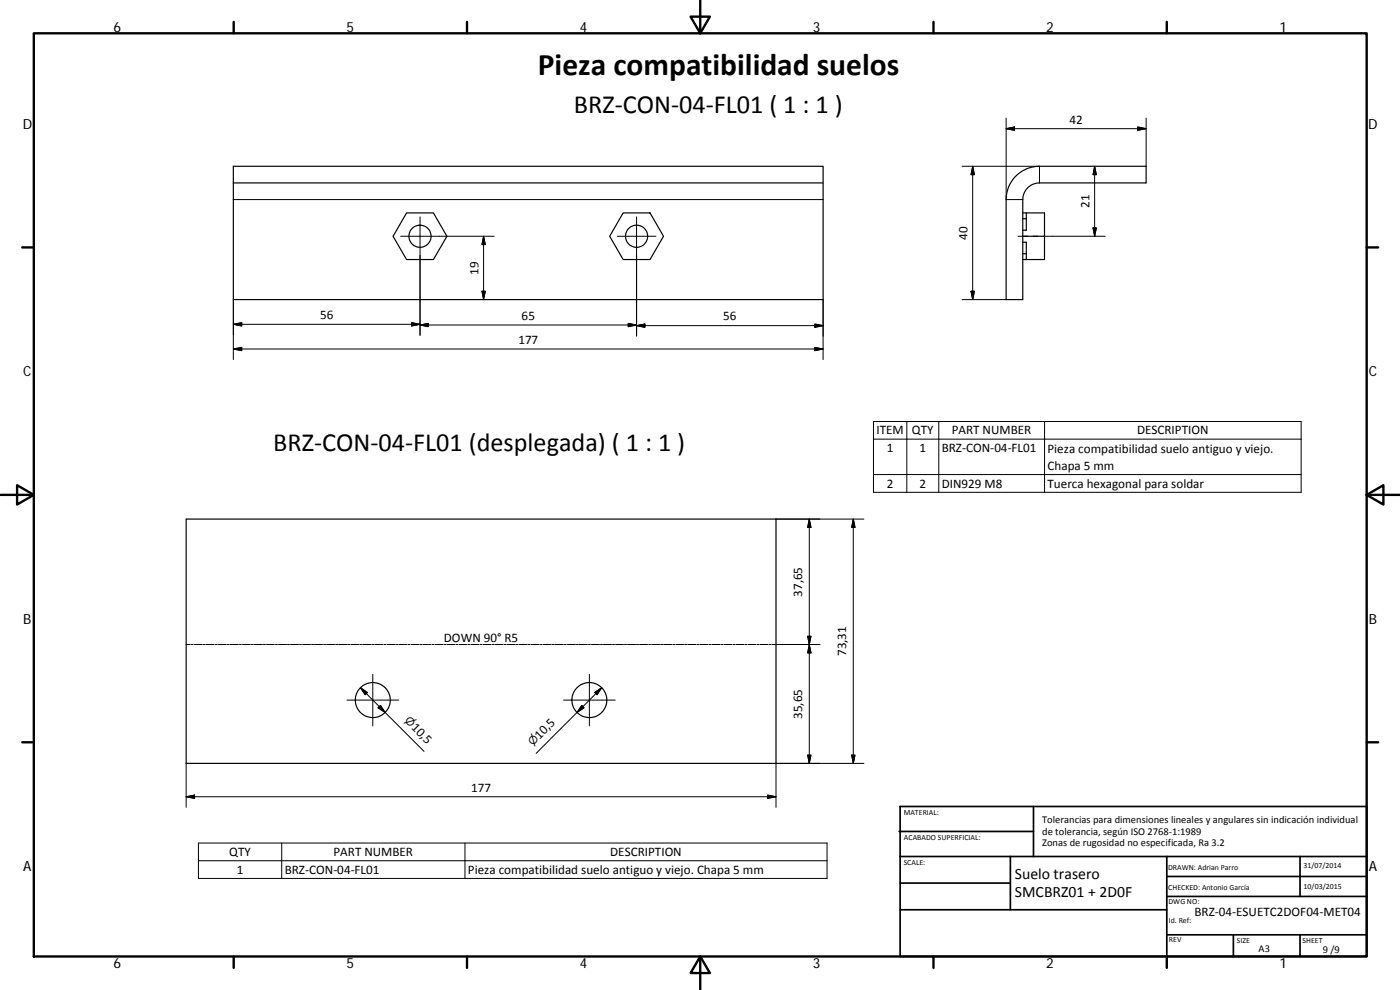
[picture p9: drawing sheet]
<svg xmlns="http://www.w3.org/2000/svg" width="420mm" height="297mm" viewBox="0 0 420 297" stroke-linecap="round" stroke-linejoin="round" font-family="sans-serif">
<g fill="none" stroke="#000" stroke-width=".36">
<path d="M70 49.9h177v40h-177zM70 54.9h177M305.1 52.6a9.9 9.9 0 0 1 6.9-2.7h32v5h-32a5 5 0 0 0-5.1 5v30h-4.9v-30a9.9 9.9 0 0 1 3.1-7.3zM122 63.9h8.1l4 7-4 7h-8.1l-4-7zM187 63.9h8.1l4 7-4 7h-8.1l-4-7zM306.9 70.9h6.6M306.9 63.9h6.6v14h-6.6M306.9 72.7h1.1v5.2M306.9 65.6h1.1M306.9 76.1h1.1M308 63.9v5.2h-1.1M55.9 155.7h177v73.3h-177z"/>
<circle cx="126" cy="70.9" r="3.3"/>
<circle cx="191" cy="70.9" r="3.3"/>
<circle cx="111.9" cy="210.1" r="5.3"/>
<circle cx="176.9" cy="210.1" r="5.3"/>
</g>
<g fill="none" stroke="#000" stroke-width=".3">
<path d="M302 38.6l2.5-.5v1zM302 38.6h42M302 35.4v24.5h4.9M341.4 38.1l2.6 .5-2.6 .5zM344 35.4v14.5M70 59.9h177M288.7 49.9h23.3v5M291.9 49.9v40M291.9 49.9l.5 2.5h-1zM328.5 49.9v21M328.5 49.9l.5 2.5h-1zM120.2 70.9h28.1"/>
<path d="M126.1 65.1v35.6M145.1 70.9v19M145.1 70.9l.5 2.5h-1zM185.2 70.9h11.7M191 65.1v35.8M305.5 70.9h3M310 70.9h1.5M313 70.9h18.7M328 68.4h1l-.5 2.5zM70 97.3l2.5-.5v1zM70 97.3h56.1M70 89.9v18"/>
<path d="M123.5 96.8l2.6 .5-2.6 .5zM126.1 97.5l2.4-.5v1zM126.1 97.5h64.9M144.6 87.4h1l-.5 2.5zM188.5 97l2.5 .5-2.5 .5zM191 97.7l2.5-.5v1zM191 97.7h56M244.5 97.2l2.5 .5-2.5 .5zM247 89.9v18M288.7 89.9h13.3M291.4 87.4h1l-.5 2.5zM70 104.7l2.5-.5v1z"/>
<path d="M70 104.7h177M244.5 104.2l2.5 .5-2.5 .5zM262.1 126.5h128.4v21.2h-128.4zM262.1 131.8h128.4M272.1 126.5v21.2M281.7 126.5v21.2M313.5 126.5v21.2M232.9 155.7h26.4M242.9 155.7v73.3M242.9 155.7l.5 2.5h-1zM256.1 155.7v73.3M256.1 155.7l.5 2.5h-1z"/>
<path d="M262.1 142.4h128.4M55.9 193.4h1.2M57.4 193.4h.6M58.3 193.4h2.4M61 193.4h.6M61.9 193.4h2.4M64.6 193.4h.6M65.5 193.4h2.4M68.2 193.4h.6M69.1 193.4h2.4M71.8 193.4h.6M72.7 193.4h2.5"/>
<path d="M75.4 193.4h.6M76.3 193.4h2.4M79 193.4h.7M80 193.4h2.3M82.7 193.4h.6M83.6 193.4h2.4M86.3 193.4h.6M87.2 193.4h2.4M89.9 193.4h.6M90.8 193.4h2.4M93.5 193.4h.6M94.4 193.4h2.4"/>
<path d="M97.1 193.4h.6M98 193.4h2.4M100.7 193.4h.6M101.6 193.4h2.4M104.3 193.4h.6M105.3 193.4h2.4M108 193.4h.6M108.8 193.4h2.5M111.6 193.4h.6M112.4 193.4h2.5M115.2 193.4h.6M116.1 193.4h2.4"/>
<path d="M118.8 193.4h.6M119.7 193.4h2.4M122.4 193.4h.6M123.3 193.4h2.4M126 193.4h.6M126.9 193.4h2.4M129.6 193.4h.6M130.5 193.4h2.4M133.2 193.4h.6M134.1 193.4h2.4M136.9 193.4h.5M137.8 193.4h2.4"/>
<path d="M140.5 193.4h.6M141.4 193.4h2.4M144.1 193.4h.6M145 193.4h2.4M147.7 193.4h.6M148.6 193.4h2.4M151.3 193.4h.6M152.2 193.4h2.4M154.9 193.4h.6M155.8 193.4h2.4M158.5 193.4h.6M159.4 193.4h2.4"/>
<path d="M162.1 193.4h.6M163 193.4h2.4M165.7 193.4h.7M166.7 193.4h2.3M169.4 193.4h.6M170.3 193.4h2.4M173 193.4h.6M173.9 193.4h2.4M176.6 193.4h.6M177.5 193.4h2.4M180.2 193.4h.6M181.1 193.4h2.4"/>
<path d="M183.8 193.4h.6M184.7 193.4h2.4M187.4 193.4h.6M188.3 193.4h2.4M191 193.4h.6M191.9 193.4h2.4M194.7 193.4h.5M195.5 193.4h2.5M198.3 193.4h.6M199.1 193.4h2.5M201.9 193.4h.6M202.8 193.4h2.4"/>
<path d="M205.5 193.4h.6M206.4 193.4h2.4M209.1 193.4h.6M210 193.4h2.4M212.7 193.4h.6M213.6 193.4h2.4M216.3 193.4h.6M217.2 193.4h2.4M219.9 193.4h.6M220.8 193.4h2.5M223.5 193.4h.6M224.5 193.4h2.4"/>
<path d="M227.2 193.4h.6M228.1 193.4h2.4M230.8 193.4h.6M231.7 193.4h14.4M242.4 190.9h1l-.5 2.5zM242.9 193.4l.5 2.5h-1zM104.1 210.1h15.5M108.2 206.3l2.1 1.5-.7 .6zM108.2 206.3l19.1 19.1M111.9 202.3v15.5M114.2 211.6l1.4 2.2-2.1-1.4zM169.1 210.1h15.5"/>
<path d="M174.6 211.6l.7 .8-2.1 1.4zM176.9 202.3v15.5M178.5 207.8l2.1-1.5-1.4 2.1zM180.6 206.3l-19.7 19.8M55.9 239.1l2.5-.6v1zM55.9 239.1h177M55.9 229v13.2M230.4 238.5l2.5 .6-2.5 .4zM242.4 226.6h1l-.5 2.4zM255.6 226.6h1l-.5 2.4zM259.3 229h-26.4v13.2M59.6 252.9h188.6v10.7h-188.6z"/>
<path d="M59.6 258.3h188.6M84.5 252.9v10.7M139.5 252.9v10.7"/>
</g>
<g fill="none" stroke="#000" stroke-width=".71">
<path d="M10.1 10h400.1v277h-400.1zM70.1 6.6v3.4M140.2 6.6v3.4M207.3 5h5.8l-2.9 5zM210.2 0v10M280.2 6.6v3.4M350.2 6.6v3.4M6.7 74.2h3.4M410.2 74.2h3.4M.2 148.5h9.9M5.1 145.6l5 2.9-5 2.9zM410.2 148.5l5-2.9v5.8z"/>
<path d="M410.2 148.5h9.9M6.7 222.7h3.4M410.2 222.7h3.4M70.1 287v3.4M140.2 287v3.4M210.2 287l2.9 5h-5.8zM210.2 287v10M280.2 287v3.4M350.2 287v3.4"/>
</g>
<g fill="none" stroke="#000" stroke-width=".51">
<path d="M269.8 249.5h40.4M270.1 257h140.1M270.1 242h140.1v45h-140.1zM303.2 257v16M310.2 242v15M350.2 257v30M390.2 257v12M270.1 273h80.1M270.1 265h33.1M350.2 269h60M350.2 263h60M350.2 280.5h60"/>
<path d="M370.2 280.5v6.5M390.2 280.5v6.5"/>
</g>
<g fill="#000" stroke="#000" stroke-width=".3">
<path d="M302 38.6l2.5-.5v1zM341.4 38.1l2.6 .5-2.6 .5zM291.9 49.9l.5 2.5h-1zM328.5 49.9l.5 2.5h-1zM145.1 70.9l.5 2.5h-1zM328 68.4h1l-.5 2.5zM70 97.3l2.5-.5v1zM123.5 96.8l2.6 .5-2.6 .5zM126.1 97.5l2.4-.5v1zM144.6 87.4h1l-.5 2.5zM188.5 97l2.5 .5-2.5 .5zM191 97.7l2.5-.5v1z"/>
<path d="M244.5 97.2l2.5 .5-2.5 .5zM291.4 87.4h1l-.5 2.5zM70 104.7l2.5-.5v1zM244.5 104.2l2.5 .5-2.5 .5zM242.9 155.7l.5 2.5h-1zM256.1 155.7l.5 2.5h-1zM242.4 190.9h1l-.5 2.5zM242.9 193.4l.5 2.5h-1zM108.2 206.3l2.1 1.5-.7 .6zM114.2 211.6l1.4 2.2-2.1-1.4zM174.6 211.6l.7 .8-2.1 1.4zM178.5 207.8l2.1-1.5-1.4 2.1z"/>
<path d="M55.9 239.1l2.5-.6v1zM230.4 238.5l2.5 .6-2.5 .4zM242.4 226.6h1l-.5 2.4zM255.6 226.6h1l-.5 2.4z"/>
</g>
<text font-size="9.4" x="161.4" y="22.6">Pieza compatibilidad suelos</text>
<g font-size="7.9">
<text x="172.2" y="34">BRZ‐CON‐04‐FL01 ( 1 : 1 )</text>
<text x="82" y="135.2">BRZ‐CON‐04‐FL01 (desplegada) ( 1 : 1 )</text>
</g>
<g font-size="4.7">
<text x="304.6" y="263.9">Suelo trasero</text>
<text x="304.6" y="269.3">SMCBRZ01 + 2D0F</text>
</g>
<g font-size="4.2">
<text x="34" y="9.6">6</text>
<text x="104" y="9.6">5</text>
<text x="174" y="9.6">4</text>
<text x="244" y="9.6">3</text>
<text x="314" y="9.6">2</text>
<text x="384" y="9.6">1</text>
<text x="6.8" y="38.7">D</text>
<text x="410.6" y="38.7">D</text>
<text x="7" y="112.9">C</text>
<text x="410.8" y="112.9">C</text>
<text x="7" y="187.1">B</text>
<text x="410.8" y="187.1">B</text>
<text x="7" y="261.3">A</text>
<text x="410.8" y="261.3">A</text>
<text x="34" y="290.4">6</text>
<text x="104" y="290.4">5</text>
<text x="174" y="290.4">4</text>
<text x="244" y="290.4">3</text>
<text x="314" y="290.4">2</text>
<text x="384" y="290.4">1</text>
</g>
<g font-size="3.9">
<text x="321" y="37.1">42</text>
<text x="327" y="62.4" transform="rotate(-90 327 62.4)">21</text>
<text x="290.3" y="71.9" transform="rotate(-90 290.3 71.9)">40</text>
<text x="143.6" y="82.4" transform="rotate(-90 143.6 82.4)">19</text>
<text x="96" y="95.8">56</text>
<text x="156.6" y="95.9">65</text>
<text x="217" y="96.2">56</text>
<text x="155.6" y="103.2">177</text>
<text x="263" y="130.4">ITEM</text>
<text x="273.7" y="130.4">QTY</text>
<text x="285.6" y="130.4">PART NUMBER</text>
<text x="341.2" y="130.4">DESCRIPTION</text>
<text x="266.1" y="135.7">1</text>
<text x="275.9" y="135.7">1</text>
<text x="282.6" y="135.7">BRZ‐CON‐04‐FL01</text>
<text x="314.4" y="135.8">Pieza compatibilidad suelo antiguo y viejo.</text>
<text x="314.4" y="141.1">Chapa 5 mm</text>
<text x="266.1" y="146.3">2</text>
<text x="275.9" y="146.3">2</text>
<text x="282.6" y="146.3">DIN929 M8</text>
<text x="314.4" y="146.4">Tuerca hexagonal para soldar</text>
<text x="240.8" y="179" transform="rotate(-90 240.8 179)">37,65</text>
<text x="133.2" y="192.6">DOWN 90° R5</text>
<text x="254" y="196.9" transform="rotate(-90 254 196.9)">73,31</text>
<text x="240.8" y="215.7" transform="rotate(-90 240.8 215.7)">35,65</text>
<text x="123.3" y="218.4" transform="rotate(45 123.3 218.4)">10,5</text>
<text x="161.9" y="222" transform="rotate(-45 161.9 222)">10,5</text>
<text x="141.4" y="237.5">177</text>
<text x="68.8" y="256.9">QTY</text>
<text x="100.1" y="256.8">PART NUMBER</text>
<text x="183.1" y="256.9">DESCRIPTION</text>
<text x="71" y="262.1">1</text>
<text x="85.5" y="262.2">BRZ‐CON‐04‐FL01</text>
<text x="140.5" y="262.2">Pieza compatibilidad suelo antiguo y viejo. Chapa 5 mm</text>
<text x="358.5" y="274.9">BRZ‐04‐ESUETC2DOF04‐MET04</text>
</g>
<g font-size="3.3">
<text x="121.3" y="216.5" transform="rotate(45 121.3 216.5)">⌀</text>
<text x="159.9" y="224" transform="rotate(-45 159.9 224)">⌀</text>
</g>
<g font-size="3.1">
<text x="312.8" y="246.8">Tolerancias para dimensiones lineales y angulares sin indicación individual</text>
<text x="312.8" y="250.4">de tolerancia, según ISO 2768‐1:1989</text>
<text x="312.8" y="254">Zonas de rugosidad no especificada, Ra 3.2</text>
<text x="377.7" y="285.6">A3</text>
<text x="397" y="285.9">9 /9</text>
</g>
<g font-size="2.4">
<text x="271.2" y="244.4">MATERIAL:</text>
<text x="271.3" y="251.9">ACABADO SUPERFICIAL:</text>
<text x="271.2" y="259.7">SCALE:</text>
<text x="350.6" y="260.9">DRAWN: Adrian Parro</text>
<text x="391.2" y="260.6">31/07/2014</text>
<text x="350.6" y="267">CHECKED: Antonio García</text>
<text x="391.2" y="266.6">10/03/2015</text>
<text x="350.7" y="271.4">DWG NO:</text>
<text x="350.8" y="276.8">Id. Ref:</text>
<text x="350.8" y="282.8">REV</text>
<text x="371.2" y="282.9">SIZE</text>
<text x="390.9" y="282.9">SHEET</text>
</g>
</svg>
